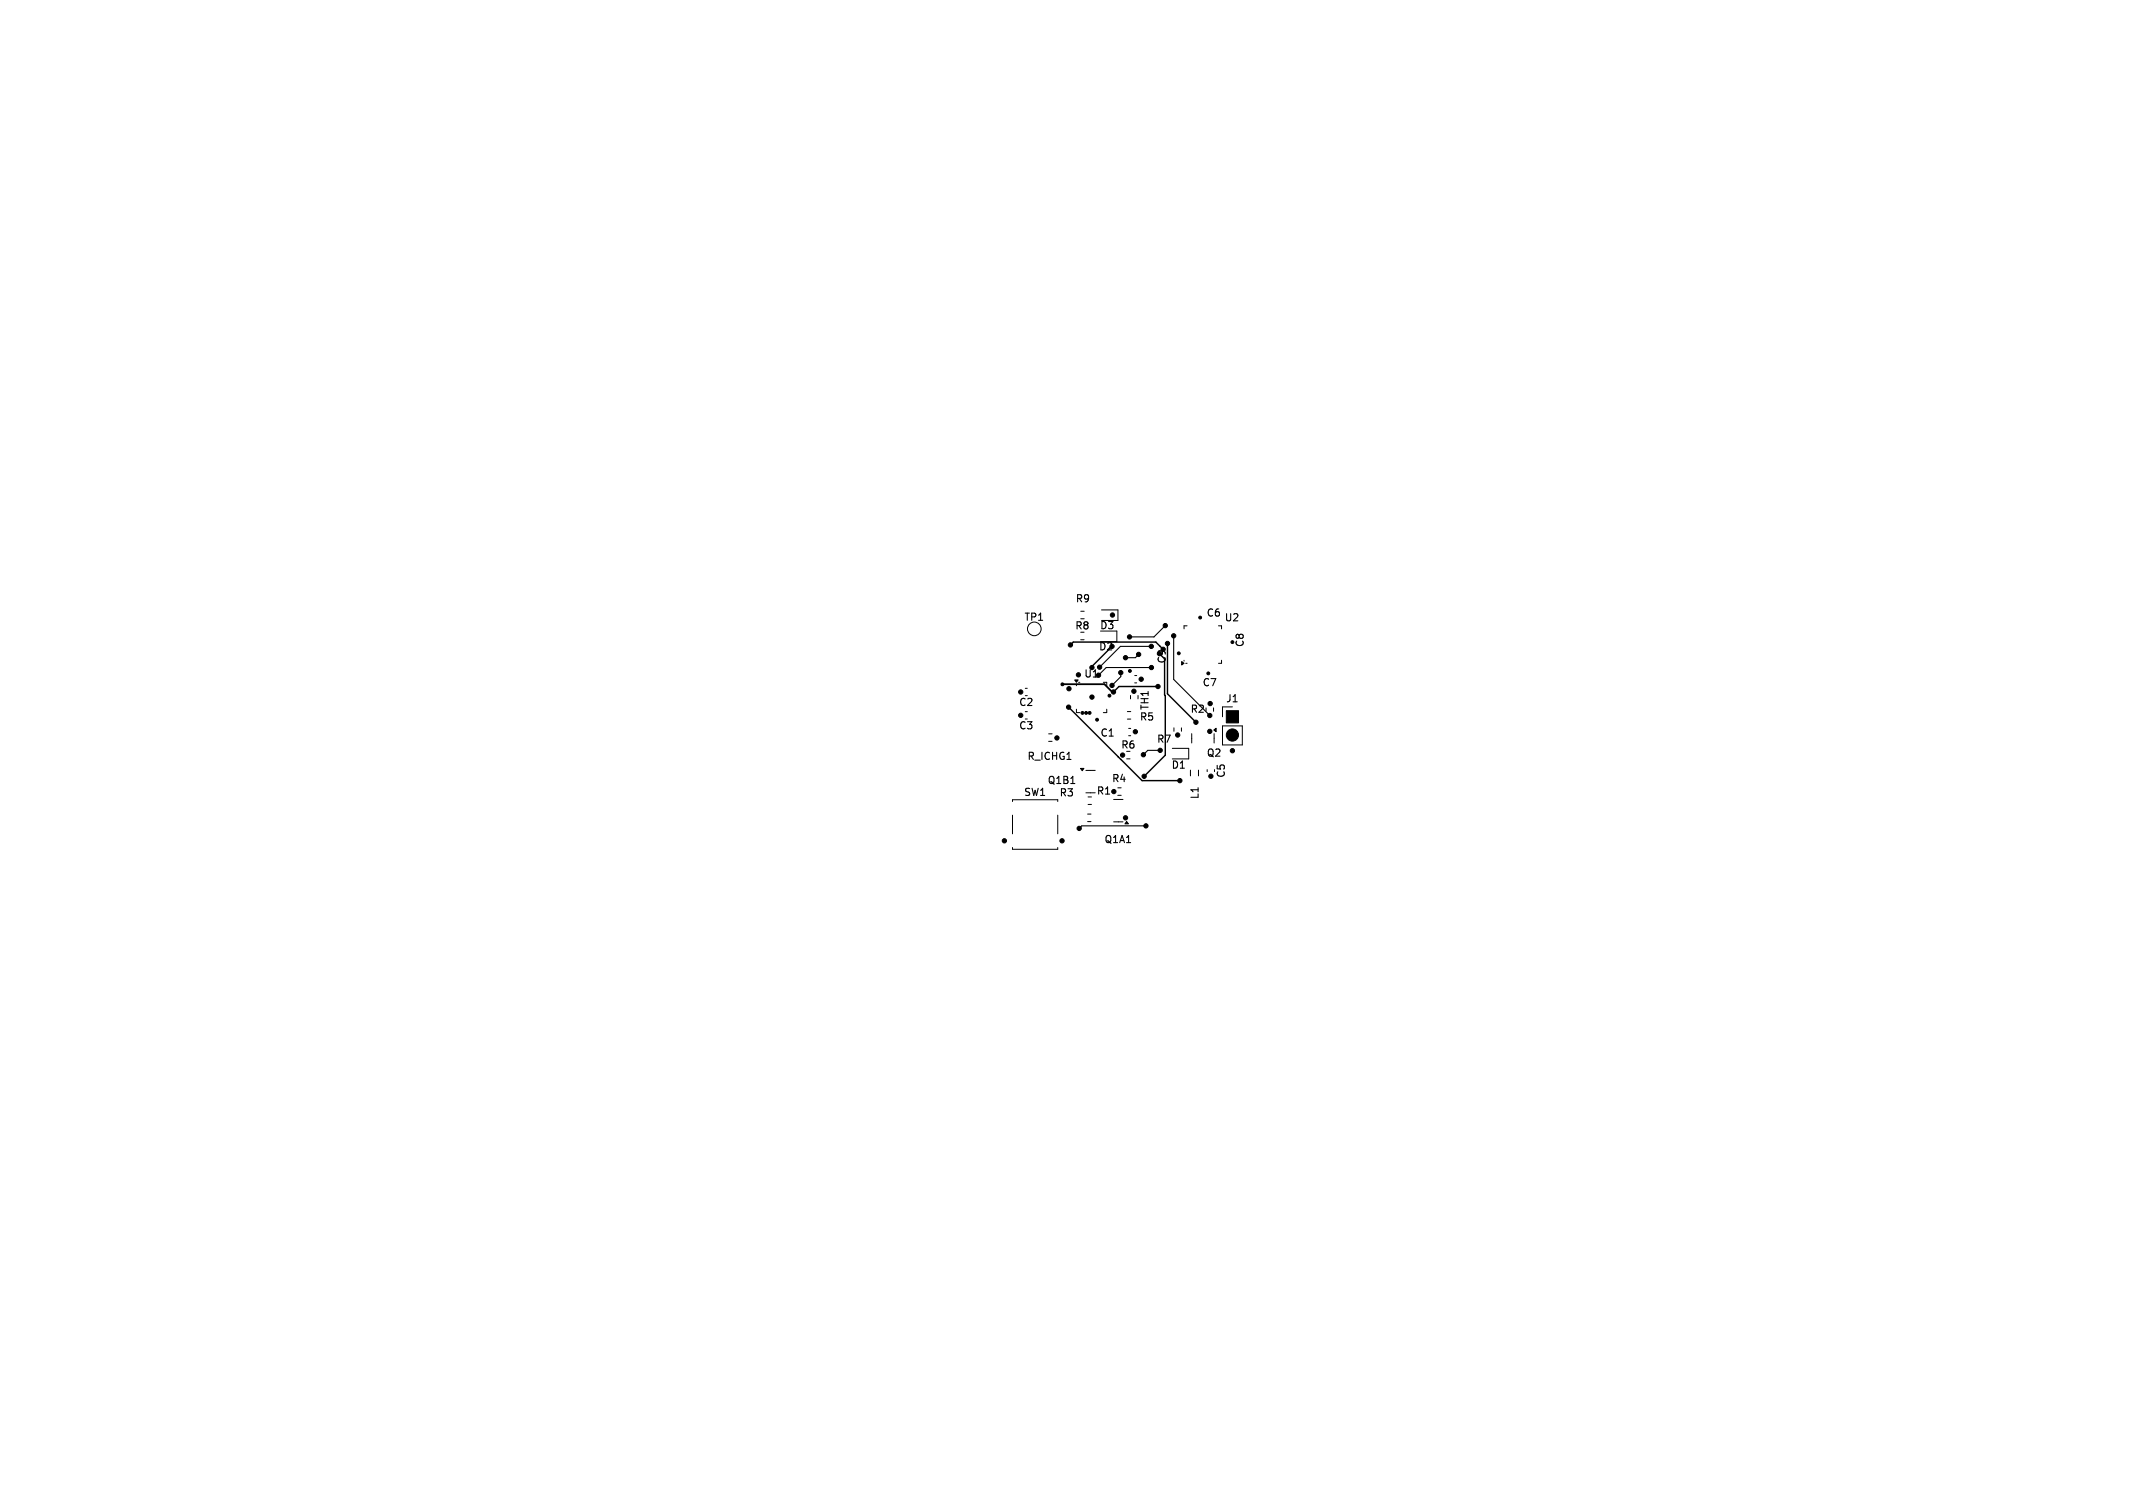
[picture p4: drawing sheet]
<svg xmlns="http://www.w3.org/2000/svg" width="297mm" height="210mm" viewBox="0 0 297 210" stroke-linecap="round" stroke-linejoin="round" font-family="sans-serif">
<path d="M156.1 93.7v.5l-1.3 1.3M158.5 91.1l-.4 .5h-1.4M160.3 90h-4.3l-2.9 2.9M160.3 93h-6.3l-1 1M162.3 87.1l-1.6 1.6h-3.4M163.4 88.5v6.1l5.1 5M149.1 109.1h.6M159.6 115h-9l-.3 .4M161.5 104.5h-1.7l-.6 .6" fill="none" stroke="#000" stroke-width=".15"/>
<g fill="none" stroke="#000" stroke-width=".14">
<path d="M142.8 99.1h.2M142.8 96.9h.2M142.8 95.9h.2M149.9 95.3v.2M149.9 98.8v.4h.5M150.2 95h.2M150.5 89.1h.4M150.5 85.1h.5M150.5 86.2h.5M153.2 87.9h2.3v1.5h-2.3M153.4 84.9h2.3v1.5h-2.3M153.6 95h.5v.5"/>
<path d="M154.1 98.8v.4h-.5M157 99.1h.5M157.4 96.9v.4M158 94.1h.3M158 95.1h.3M158.5 96.9v.4M164.9 91.9v.2M165.1 92.4h.2M165.3 87.2h-.4v.4M167.9 98.6v.5M169 98.6v.5M169.7 87.2h.4v.4"/>
<path d="M170.1 91.9v.5h-.4M170.2 98.4v1.4M141 113.5v2.6M141 118v.3h6.3v-.3M142.8 100.1h.2M146 102.2h.5M146 103.2h.5M147.3 111.4h-6.3v.2M147.3 113.5v2.6M151.2 107.3h1.3M151.2 110.4h1.3M151.4 113.4h.5"/>
<path d="M151.4 114.4h.5M151.5 112h.5M151.5 111h.5M155.1 114.5h1.3M155.1 111.3h1.3M155.6 110.8h.5M155.6 109.7h.5M156.9 105.7h.4M157 100.1h.5M157.2 101.4h.2M157.2 102.5h.2M163.2 104.2h2.3v1.5h-2.3"/>
<path d="M163.5 101.4v.4M164.5 101.4v.4M165.8 107.2v.8M165.9 102.2v1.3M166.9 107.2v.8M168.1 107.2v.3M169.1 102.2v1.3M169.1 107.2v.3M170.2 101.1h2.8v2.6h-2.8z"/>
<circle cx="144" cy="87.6" r=".95"/>
</g>
<g fill="#000" stroke="#000" stroke-width=".14">
<path d="M149.6 94.7h.5l-.2 .3zM164.5 92.1l.4 .3-.4 .2zM150.4 107h.5l-.2 .3zM156.9 114.4l.2 .3h-.5zM169 101.7l.3-.3v.5zM170.8 99h1.7v1.7h-1.7z"/>
<circle cx="142.1" cy="96.4" r=".3"/>
<circle cx="142.1" cy="99.6" r=".3"/>
<circle cx="147.9" cy="95.3" r=".2"/>
<circle cx="148.8" cy="98.5" r=".3"/>
<circle cx="148.8" cy="95.9" r=".3"/>
<circle cx="149" cy="89.8" r=".3"/>
<circle cx="150.2" cy="94" r=".3"/>
<circle cx="150.7" cy="99.3" r=".2"/>
<circle cx="151.2" cy="99.3" r=".2"/>
<circle cx="151.7" cy="99.3" r=".2"/>
<circle cx="152" cy="93" r=".3"/>
<circle cx="152" cy="97.1" r=".3"/>
<circle cx="153" cy="94" r=".3"/>
<circle cx="153.1" cy="92.9" r=".3"/>
<circle cx="154.5" cy="96.9" r=".2"/>
<circle cx="154.8" cy="90" r=".3"/>
<circle cx="154.8" cy="95.5" r=".3"/>
<circle cx="154.9" cy="85.6" r=".3"/>
<circle cx="155" cy="96.4" r=".3"/>
<circle cx="156.1" cy="93.7" r=".3"/>
<circle cx="156.7" cy="91.6" r=".3"/>
<circle cx="157.3" cy="88.7" r=".3"/>
<circle cx="157.3" cy="93.4" r=".2"/>
<circle cx="157.9" cy="96.3" r=".3"/>
<circle cx="158.5" cy="91.1" r=".3"/>
<circle cx="158.9" cy="94.6" r=".3"/>
<circle cx="160.3" cy="90" r=".3"/>
<circle cx="160.3" cy="93" r=".3"/>
<circle cx="161.2" cy="95.6" r=".3"/>
<circle cx="162" cy="90.4" r=".3"/>
<circle cx="162.3" cy="87.1" r=".3"/>
<circle cx="162.6" cy="89.6" r=".3"/>
<circle cx="163.4" cy="88.5" r=".3"/>
<circle cx="164.1" cy="91" r=".2"/>
<circle cx="167.1" cy="86" r=".2"/>
<circle cx="168.2" cy="93.8" r=".2"/>
<circle cx="168.5" cy="99.6" r=".3"/>
<circle cx="168.5" cy="98" r=".3"/>
<circle cx="171.6" cy="89.4" r=".2"/>
<circle cx="139.9" cy="117.1" r=".3"/>
<circle cx="147.2" cy="102.8" r=".3"/>
<circle cx="147.9" cy="117.1" r=".3"/>
<circle cx="150.3" cy="115.4" r=".3"/>
<circle cx="152.8" cy="100.2" r=".2"/>
<circle cx="155.1" cy="110.2" r=".3"/>
<circle cx="156.3" cy="105.2" r=".3"/>
<circle cx="156.7" cy="113.9" r=".3"/>
<circle cx="158.1" cy="101.9" r=".3"/>
<circle cx="159.2" cy="105.1" r=".3"/>
<circle cx="159.3" cy="108.1" r=".3"/>
<circle cx="159.6" cy="115" r=".3"/>
<circle cx="161.5" cy="104.5" r=".3"/>
<circle cx="164" cy="102.4" r=".3"/>
<circle cx="164.3" cy="108.7" r=".3"/>
<circle cx="166.5" cy="100.6" r=".3"/>
<circle cx="168.5" cy="101.9" r=".3"/>
<circle cx="168.6" cy="108.1" r=".3"/>
<circle cx="171.6" cy="102.4" r=".85"/>
<circle cx="171.6" cy="104.5" r=".3"/>
</g>
<path d="M147.9 95.3h5.9l1.1 1.1h.1" fill="none" stroke="#000" stroke-width=".25"/>
<path d="M148.8 98.5l6.9 6.9M149 89.8l.4-.4h11.5l1.1 1M154.8 90l-2.8 2.8v.2M161.2 95.6h-5.4l-.8 .8M162.2 91.8l.1 13.4-3 2.9M162.6 89.6v7l3.9 4M155.7 105.4h.1M155.7 105.4l.4 .4M156.1 105.8h.1M156.1 105.8l2.9 2.9h5.3" fill="none" stroke="#000" stroke-width=".2"/>
<g font-size="1.4">
<text x="142.5" y="86.7">TP1</text>
<text x="149.6" y="87.9">R8</text>
<text x="149.7" y="84.1">R9</text>
<text x="153.1" y="87.8">D3</text>
<text x="167.9" y="86.1">C6</text>
<text x="170.4" y="86.7">U2</text>
<text x="150.9" y="94.6">U1</text>
<text x="152.9" y="90.8">D2</text>
<text x="162.5" y="92.5" transform="rotate(-90 162.5 92.5)">C9</text>
<text x="167.4" y="95.8">C7</text>
<text x="173.4" y="90.2" transform="rotate(-90 173.4 90.2)">C8</text>
<text x="141.8" y="101.8">C3</text>
<text x="141.8" y="98.5">C2</text>
<text x="158.6" y="100.5">R5</text>
<text x="160.1" y="99" transform="rotate(-90 160.1 99)">TH1</text>
<text x="165.7" y="99.5">R2</text>
<text x="170.6" y="98">J1</text>
<text x="143" y="106">R_ICHG1</text>
<text x="153.1" y="102.8">C1</text>
<text x="156" y="104.5">R6</text>
<text x="161" y="103.6">R7</text>
<text x="163" y="107.3">D1</text>
<text x="167.9" y="105.6">Q2</text>
<text x="142.5" y="111">SW1</text>
<text x="145.8" y="109.4">Q1B1</text>
<text x="147.4" y="111.1">R3</text>
<text x="152.6" y="110.9">R1</text>
<text x="154.7" y="109.1">R4</text>
<text x="167.1" y="111.4" transform="rotate(-90 167.1 111.4)">L1</text>
<text x="170.8" y="108.4" transform="rotate(-90 170.8 108.4)">C5</text>
<text x="153.7" y="117.6">Q1A1</text>
</g>
</svg>
